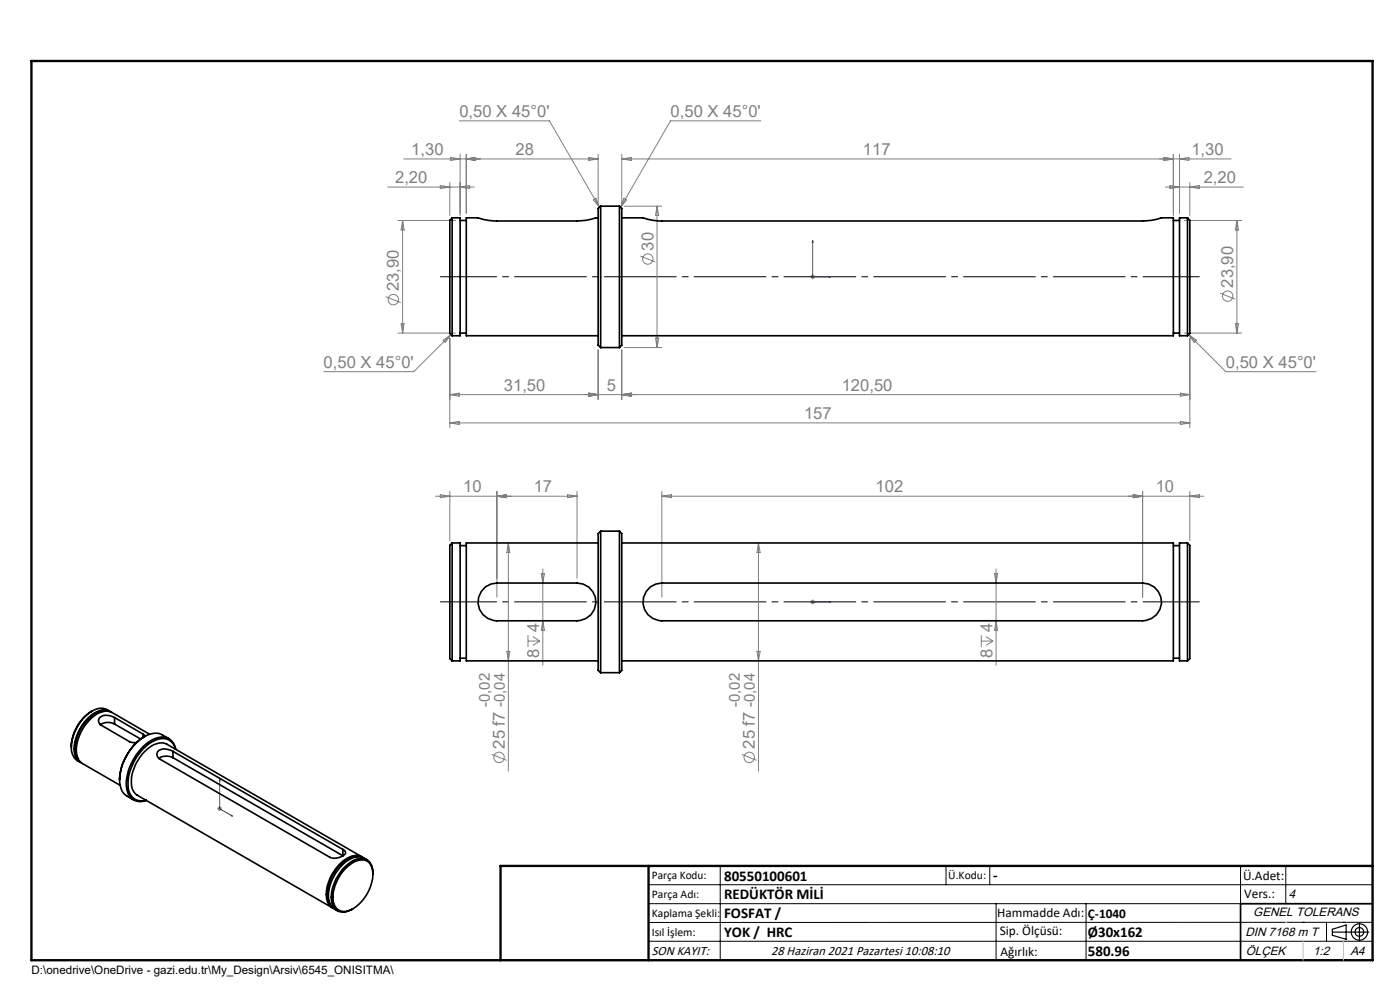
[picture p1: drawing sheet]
<svg xmlns="http://www.w3.org/2000/svg" width="297mm" height="210mm" viewBox="0 0 297 210" stroke-linecap="round" stroke-linejoin="round" font-family="sans-serif">
<g fill="none" stroke="#808080" stroke-width=".21">
<path d="M82.2 39.7h18.4M85.7 33.7h41.2M93.4 39.4l2 .3-2 .3zM95.4 38.7v7M95.6 33.4l2 .3-2 .3zM97.4 25.6h19.2l10.6 18.4M97.6 32.7v13.1M97.6 39.7l2-.3v.6zM98.9 32.7v12.5M98.9 33.7l2-.3v.6zM124.9 33.4l2 .3-2 .3zM126.9 32.7v10.5"/>
<path d="M131.9 32.7v10.5M131.9 33.7l2-.3v.6zM161.4 25.6h-19.2l-10.5 18.4M246.9 33.4l2 .3-2 .3zM247.2 39.7h16.6M248.2 39.4l2 .3-2 .3zM248.9 32.7v13.1M250.2 32.7v12.5M250.2 33.7l2-.3v.6zM252.4 38.7v7M252.4 39.7l2-.3v.6zM261.2 33.7h-129.3"/>
<path d="M84.4 46.8h12.2M85.4 46.8l.3 2h-.6zM85.4 46.8v23.9M125.9 42.4l.5-.3 .8 1.9zM132.4 42.1l.5 .3-1.2 1.6zM132.4 43.7h8M135.9 54.3l3.1 1.3M139.4 43.7v30M139.4 43.7l.3 2h-.6zM171.9 58.7h1M172 58.4l.8 .7M172.4 58.2v1"/>
<path d="M172.8 58.4l-.8 .7M251.2 46.8h12.2M262.4 46.8v23.9M262.4 46.8l.3 2h-.6zM81.8 62.9l3.2 1.3M84.4 70.7h12.2M85.1 68.7h.6l-.3 2zM94 72.2l1.7-1.2-1.2 1.6zM95.4 71.7v19M95.7 71l-7.9 7.8h-19.1M126.9 74.2v10.5M131.9 74.2v10.5"/>
<path d="M132.4 73.7h8M139.1 71.7h.6l-.3 2zM251.2 70.7h12.2M252.2 71l7.8 7.8h19.2M252.2 71l1.6 1.2-.5 .4zM252.4 71.7v19M258.9 62.2l3.1 1.3M262.1 68.7h.6l-.3 2zM95.4 83.7h157M95.4 83.7l2-.3v.7zM95.4 89.7l2-.3v.7zM95.4 89.7h157"/>
<path d="M124.9 83.4l2 .3-2 .4zM131.9 83.7l2-.3v.7zM250.4 89.4l2 .3-2 .4zM250.4 83.4l2 .3-2 .4zM92.4 105.3h30M93.4 104.9l2 .4-2 .3zM95.4 104.2v10.5M105.4 104.2v22.5M105.4 105.3l2-.4v.7zM107.8 115.2l.4 2h-.7zM107.8 115.2v48.4M120.4 104.9l2 .4-2 .3z"/>
<path d="M122.4 104.2v18.5M140.4 105.3h115M140.4 104.2v22.5M140.4 105.3l2-.4v.7zM160.9 115.2v48.4M160.9 115.2l.4 2h-.7zM240.4 104.9l2 .4-2 .3zM242.4 104.2v22.5M252.4 104.2v10.5M252.4 105.3l2-.4v.7zM107.5 138.2h.7l-.4 2zM112 134.7v2.5"/>
<path d="M112 136h2.5M113 135l1.5 1M114.5 136l-1.5 .9M114.8 121.7h.7l-.4 2zM115.1 120.7v20.4M115.1 131.7l.4 2h-.7zM160.6 138.2h.7l-.4 2zM171.9 127.7h1M172 127.3l.8 .7M172.4 127.2v1M172.8 127.3l-.8 .7M208.2 136h2.5"/>
<path d="M208.2 134.7v2.5M209.2 135l1.5 1M210.7 136l-1.5 .9M211 121.7h.6l-.3 2zM211.3 131.7l.3 2h-.6zM211.3 120.7v20.4M46.1 171.5h1M46.2 171.2l.8 .7M46.6 171.1v.9M47 171.2l-.8 .7M104.3 160l3.2 1.3M157.4 160l3.1 1.3"/>
<circle cx="137.4" cy="54.9" r="1.11"/>
<circle cx="83.4" cy="63.6" r="1.1"/>
<circle cx="260.4" cy="62.8" r="1.11"/>
<circle cx="105.9" cy="160.7" r="1.11"/>
<circle cx="158.9" cy="160.7" r="1.1"/>
</g>
<g fill="none" stroke="#000" stroke-width=".25">
<path d="M282.6 197.7h7.8M282.6 197.1l3-.9v3l-3-.8zM288.4 195.8v3.8M106.2 203.7h185"/>
<circle cx="288.4" cy="197.7" r="1.74"/>
<circle cx="288.4" cy="197.7" r=".93"/>
</g>
<path d="M172.4 51l.1 .4h-.2zM172.4 51v7.7h3.8M175.9 58.6l.3 .1-.3 .1zM172.3 127.7h.2zM172.4 127.7h.1M172.4 127.7h3.8M176.2 127.7h-.3h.3M46.6 165.3l.1 .3h-.2zM46.6 165.3v6.2l2.7 1.6M49 172.9l.3 .2-.3-.1z" fill="none" stroke="#00f" stroke-width=".21"/>
<path d="M93.4 58.7h161M93.4 127.7h161" fill="none" stroke="#000" stroke-width=".21" stroke-dasharray="15.2 1.3 1.3 1.3" stroke-dashoffset="3.3"/>
<g fill="none" stroke="#000" stroke-width=".21">
<path d="M137.6 187.7h153.6M137.6 191.7h153.6M137.6 199.7h153.6M152.8 183.7v20M200.7 183.7v4M210 183.7v4M211.3 191.7v12M230.4 191.7v12M263.2 183.7v20M272.8 183.7v8M276.4 195.6h.1M281.4 195.6v4.1"/>
<path d="M285 195.6h.1M291.2 195.6l-153.6 .1"/>
</g>
<path d="M291.2 191.7h-28v12" fill="none" stroke="#000" stroke-width=".35"/>
<path d="M6.7 12.9h284.5v190.8h-284.5zM137.6 183.7v20M291.2 183.7h-185v20" fill="none" stroke="#000" stroke-width=".5"/>
<path d="M276.4 199.7v4M285 199.7v4" fill="none" stroke="#c0c0c0" stroke-width=".21"/>
<path d="M272.8 195.6h.1" fill="none" stroke="#c0c0c0" stroke-width=".25"/>
<g fill="#00f">
<path d="M175.9 58.6l.3 .1-.3 .1zM172.4 51l.1 .4h-.2z"/>
<path d="M175.9 127.7h.3zM172.3 127.7h.2z"/>
<path d="M49 172.9l.3 .2-.3-.1zM46.6 165.3l.1 .3h-.2z"/>
</g>
<g fill="none" stroke="#000" stroke-width=".35">
<path d="M95.9 46.2v25M95.9 46.2h1.7v25h-1.7M95.9 46.2l-.5 .5v24l.5 .5M97.6 46.8h1.3M101.5 46.2l3.3 .7h17.6l1.9-.2 2.1-.5M101.5 46.2h-2.6v25h28M126.4 46.2h.5M127.4 43.7v30M127.4 43.7l-.5 .5v29l.5 .5M127.4 43.7h4M131.4 43.7v30M131.4 43.7l.5 .5v28.1a1.19 1.19 0 0 1-.5 1.4"/>
<path d="M131.9 46.2h4.6M136.5 46.2l3.3 .7h102.6l1.9-.2 2.1-.5M246.4 46.2h2.5v25h-117M248.9 46.8h1.3M251.9 46.2v25M251.9 46.2a1.22 1.22 0 0 1 .5 1.4v22.2a1.19 1.19 0 0 1-.5 1.4M251.9 46.2h-1.7v25h1.7M97.6 70.7h1.3M127.4 73.7h4M248.9 70.7h1.3M95.9 115.2v25M95.9 115.2h1.7v25h-1.7"/>
<path d="M95.9 115.2l-.5 .5v24l.5 .5M97.6 115.7h1.3M126.9 115.2h-28v25h28M127.4 112.7v30M127.4 112.7a1.34 1.34 0 0 0-.5 1.5v28l.5 .5M127.4 112.7h4M131.4 112.7v30M131.4 112.7l.5 .5v29l-.5 .5M131.9 115.2h117v25h-117M248.9 115.7h1.3M251.9 115.2v25M251.9 115.2a1.39 1.39 0 0 1 .5 1.5v23l-.5 .5"/>
<path d="M251.9 115.2h-1.7v25h1.7M97.6 139.6h1.3M103 124.5l1.1-.6 1.3-.2h17a4 4 0 0 1 4 4 4 4 0 0 1-4 4h-17a4 4 0 0 1-3.8-2.7 4 4 0 0 1 1.4-4.5zM138 124.5l1.1-.6 1.3-.2h102a4 4 0 0 1 4 4 4 4 0 0 1-4 4h-102a4 4 0 0 1-3.8-2.7 4 4 0 0 1 1.4-4.5zM248.9 139.6h1.3M19.5 150.8a9.3 9.3 0 0 0-4.4 7.7M22.4 150.8a6.3 6.3 0 0 0-5.3 3.8 6.9 6.9 0 0 0-.8 5.9l.2 .4M23.3 150.9a3.4 3.4 0 0 0-4.4 .3 9.8 9.8 0 0 0-3.7 8.1l.5 1.3 1.3 1.1M23.5 151a3.2 3.2 0 0 0-3.7 .4 9.8 9.8 0 0 0-4.1 8l.5 1.4 .5 .7 .6 .3M24.3 152.2a2.57 2.57 0 0 0-3.3 .2 1.07 1.07 0 0 0 .5 1.4l6 3.5 .8 .2h.7M24.3 153.6a2.94 2.94 0 0 0-3 .1M24.3 152.2l6 3.5"/>
<path d="M24.3 153.6l5.5 3.2M24.3 152.2v1.4M30.3 155.7l.5 .5M30.3 155.7v.7M30.7 156.2a11.3 11.3 0 0 0-5.3 9.2M31.7 155.7l-8-4.6a3.8 3.8 0 0 0-4.2 1.2 9.1 9.1 0 0 0-3.1 8.1l.4 .9 .6 .6 8.1 4.7M35.8 156.7a5.8 5.8 0 0 0-2.5-1.2 7.7 7.7 0 0 0-6.2 4.4 10.8 10.8 0 0 0-1.7 5.5M36.7 159.4a2.52 2.52 0 0 0-3.3 .1 1.13 1.13 0 0 0 .5 1.5l36 20.8a2.99 2.99 0 0 0 3.4-.8l-.2-.6-.4-.2M36.7 159.4l36 20.8M36.7 159.4v1.3M37.2 158.9a2.79 2.79 0 0 0-4-2 10.6 10.6 0 0 0-5.9 10.8 2.77 2.77 0 0 0 3.7 2M37.3 159a3 3 0 0 0-4.7-2.2 11.4 11.4 0 0 0-5.8 10.1 3 3 0 0 0 4.2 2.9"/>
<path d="M127.4 142.7h4M25.4 165.4a3.7 3.7 0 0 0 1.5 3.5l1.4 .8M36.7 160.7a3.2 3.2 0 0 0-3 .2M36.7 160.7l36 20.8v-1.3M73.3 184.2a4.5 4.5 0 0 1 4.2-1.7 2.95 2.95 0 0 1 1.6 3.2 8.9 8.9 0 0 1-5.3 7.5 2.36 2.36 0 0 1-3.1-2.3 8.9 8.9 0 0 1 2.6-6.7zM75.8 181.7a5.3 5.3 0 0 0-4.4 2.7 8.2 8.2 0 0 0-1.8 6.5l.4 .9M76.8 181.7l-41.4-23.8a3.8 3.8 0 0 0-4.2 1.1 9.3 9.3 0 0 0-3.2 8.2l.4 .8 .6 .6 41.5 24M77 181.9a3.5 3.5 0 0 0-4.3 .8 9.4 9.4 0 0 0-3.4 8.1l.6 1.3 .8 .6M77.8 182.4a3 3 0 0 0-3.8 0 9.5 9.5 0 0 0-4.3 8.4l.5 1.3 .6 .6 .8 .5M79.1 185.4a2.71 2.71 0 0 0-3.3-3.2 9.1 9.1 0 0 0-5.4 9.2 2.51 2.51 0 0 0 3.9 1.7l.6-.3"/>
</g>
<g font-size="3.5" fill="#808080">
<text x="97.5" y="24.8">0,50 X 45°0'</text>
<text x="142.3" y="24.8">0,50 X 45°0'</text>
<text x="87.2" y="32.9">1,30</text>
<text x="109.3" y="32.9">28</text>
<text x="183.1" y="32.9">117</text>
<text x="252.8" y="32.9">1,30</text>
<text x="83.8" y="38.9">2,20</text>
<text x="255.4" y="38.9">2,20</text>
<text x="138.6" y="53.1" transform="rotate(-90 138.6 53.1)">30</text>
<text x="84.6" y="61.8" transform="rotate(-90 84.6 61.8)">23,90</text>
<text x="261.6" y="61" transform="rotate(-90 261.6 61)">23,90</text>
<text x="68.7" y="78">0,50 X 45°0'</text>
<text x="106.9" y="82.9">31,50</text>
<text x="128.8" y="82.9">5</text>
<text x="178.6" y="82.9">120,50</text>
<text x="260.1" y="78">0,50 X 45°0'</text>
<text x="170.6" y="88.9">157</text>
<text x="98.3" y="104.4">10</text>
<text x="113.2" y="104.4">17</text>
<text x="185.8" y="104.4">102</text>
<text x="245.2" y="104.4">10</text>
<text x="114.4" y="134" transform="rotate(-90 114.4 134)">4</text>
<text x="210.5" y="134" transform="rotate(-90 210.5 134)">4</text>
<text x="114.4" y="139.5" transform="rotate(-90 114.4 139.5)">8</text>
<text x="210.5" y="139.5" transform="rotate(-90 210.5 139.5)">8</text>
<text x="107.1" y="158.8" transform="rotate(-90 107.1 158.8)">25 f7 -0,04</text>
<text x="160.1" y="158.8" transform="rotate(-90 160.1 158.8)">25 f7 -0,04</text>
</g>
<g font-size="3.2" fill="#808080">
<text x="103.9" y="150" transform="rotate(-90 103.9 150)">-0,02</text>
<text x="157" y="150" transform="rotate(-90 157 150)">-0,02</text>
</g>
<g font-size="3.2">
<text x="153.6" y="186.8">80550100601</text>
<text x="153.6" y="190.8">REDÜKTÖR MİLİ</text>
<text x="210.7" y="186.6">-</text>
<text x="153.6" y="194.8">FOSFAT /</text>
<text x="153.6" y="198.8">YOK / HRC</text>
<text x="230.8" y="198.7">Ø30x162</text>
<text x="230.8" y="202.8">580.96</text>
</g>
<g font-size="2.8">
<text x="263.7" y="186.7">Ü.Adet:</text>
<text x="263.9" y="190.5">Vers.:</text>
<text x="211.5" y="194.5">Hammadde Adı:</text>
<text x="230.8" y="194.7">Ç-1040</text>
<text x="138.3" y="202.6">SON KAYIT:</text>
<text x="163.6" y="202.6">28 Haziran 2021 Pazartesi 10:08:10</text>
<text x="212.1" y="198.4">Sip. Ölçüsü:</text>
<text x="212.2" y="202.7">Ağırlık:</text>
</g>
<g font-size="2.6">
<text x="273.4" y="190.4">4</text>
<text x="265.9" y="194.4">GENEL TOLERANS</text>
<text x="264.2" y="198.5">DIN 7168 m T</text>
<text x="264.3" y="202.6">ÖLÇEK</text>
<text x="278.5" y="202.6">1:2</text>
<text x="286.5" y="202.6">A4</text>
</g>
<g font-size="2.5">
<text x="138.3" y="186.4">Parça Kodu:</text>
<text x="138.3" y="190.5">Parça Adı:</text>
<text x="201.2" y="186.5">Ü.Kodu:</text>
<text x="138.3" y="194.5">Kaplama Şekli:</text>
<text x="138.3" y="198.6">Isıl İşlem:</text>
<text x="6.7" y="206.7">D:\onedrive\OneDrive - gazi.edu.tr\My_Design\Arsiv\6545_ONISITMA\</text>
</g>
</svg>
